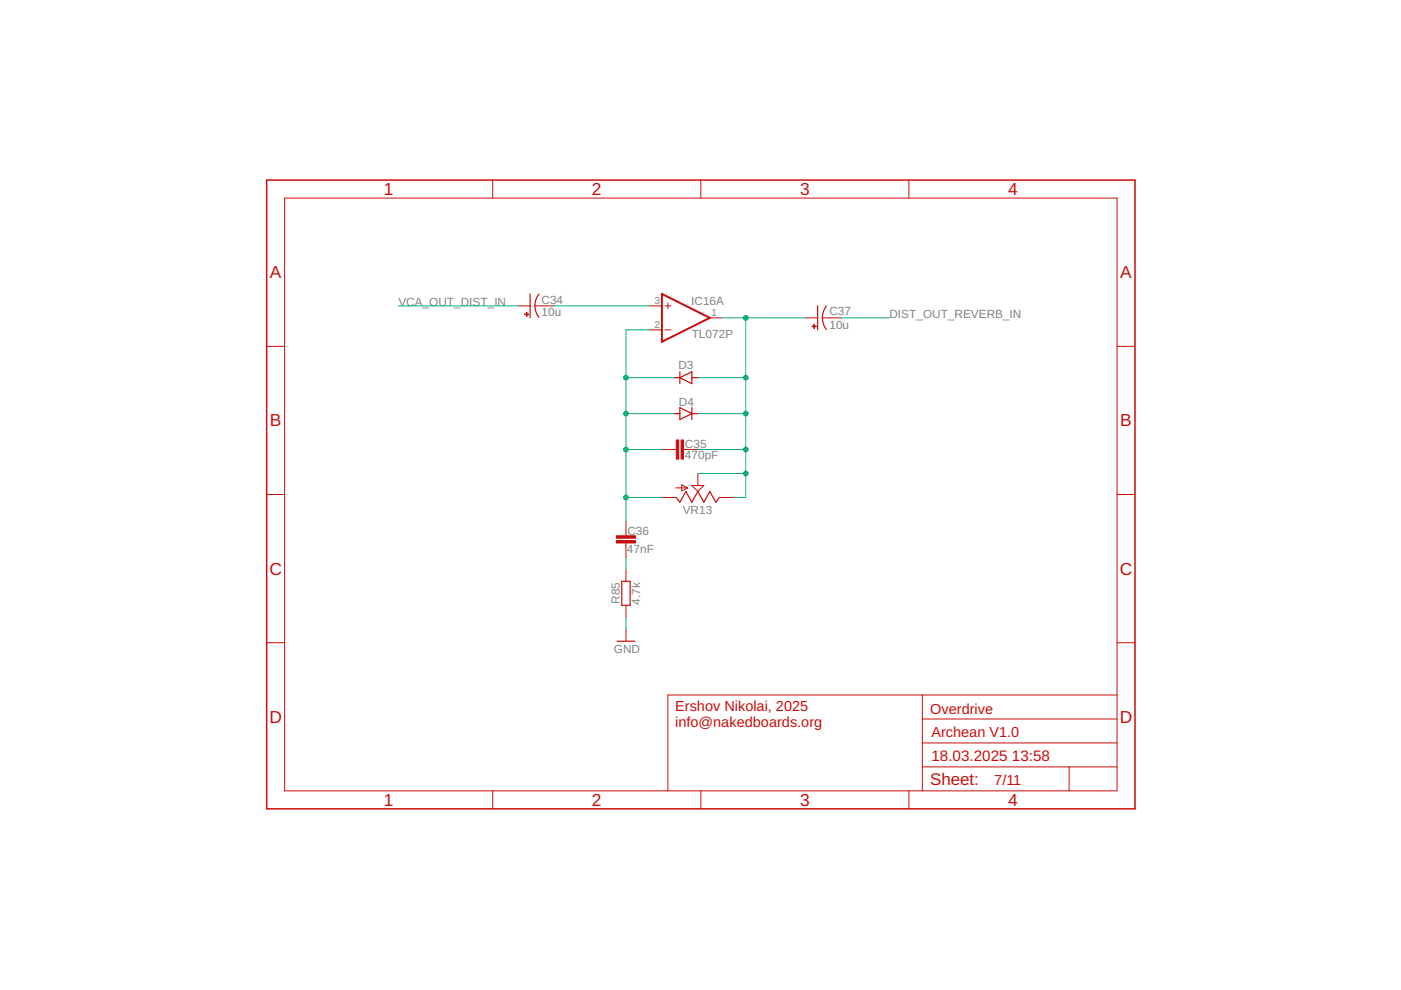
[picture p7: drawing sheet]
<svg xmlns="http://www.w3.org/2000/svg" width="297mm" height="210mm" viewBox="0 0 297 210" stroke-linecap="round" stroke-linejoin="round" font-family="sans-serif">
<g fill="none" stroke="#c90d0c" stroke-width=".25">
<path d="M112.4 62.3v5.1M114.3 62.4a4 4 0 0 0 0 4.9M144.1 78.8v2.5M173.4 64.9v5M174.4 67.4l.3 1.5 .5 .9M175.2 64.9l-.5 .9-.4 1.6M142.9 80.1h1.2M142.9 87.7h1.2M144.1 80.1l2.6-1.3v2.5zM144.1 86.4l2.6 1.3-2.6 1.3zM146.7 86.4v2.6M146.7 80.1h1.3"/>
<path d="M146.7 87.7h1.3M143.4 105.5l.7 1 1.3-2.3 1.3 2.3 1.3-2.3 1.2 2.3 1.3-2.3 1.3 2.3 .7-1M130.8 136h3.8M131.8 123.3h1.8v5h-1.8z"/>
</g>
<g fill="none" stroke="#c90d0c" stroke-width=".21">
<path d="M104.5 38.2v3.8M148.6 38.2v3.8M192.7 38.2v3.8M60.3 42h176.5v125.7h-176.5zM56.5 73.4h3.8M109.9 64.9h2.5M113.4 64.9h4.1M137.8 64.9h2.5M137.8 69.9h2.5M141 64.9h1.2M141 69.9h1.2M141.6 64.2v1.3"/>
<path d="M150.5 67.4h2.5M170.8 67.4h2.6M174.4 67.4h4M236.8 73.4h3.8M140.3 95.3h3.1M144.9 95.3h3.1M56.5 104.8h3.8M132.7 110.6v3M132.7 115.1v3.1M140.3 105.5h3.1M143.3 103.4h2.5M144.5 102.8l1.3 .6-1.3 .7z"/>
<path d="M146.7 102.9h2.5l-1.2 1.3zM148 100.4v2.5M152.5 105.5h3.1M236.8 104.8h3.8M56.5 136.3h3.8M132.7 120.7v2.6M132.7 128.3v2.6M132.7 133.4v2.6M236.8 136.3h3.8M195.6 147.4v20.3M195.6 157.5h41.2M195.6 152.4h41.2"/>
<path d="M236.8 147.4h-95.2v20.3M104.5 167.7v3.8M148.6 167.7v3.8M192.7 167.7v3.8M195.6 162.6h41.2M226.7 162.6v5.1"/>
</g>
<g fill="#c90d0c" stroke="#c90d0c" stroke-width=".21">
<path d="M144.4 93.3h.5v4h-.5z"/>
<path d="M143.4 93.3h.5v4h-.5z"/>
<path d="M111.6 66.2h.1v.9h-.1z"/>
<path d="M111.2 66.6h.9v.1h-.9z"/>
<path d="M172.6 68.7h.1v.9h-.1z"/>
<path d="M172.2 69.1h.9v.2h-.9z"/>
<path d="M130.7 113.6h4v.5h-4z"/>
<path d="M130.7 114.6h4v.5h-4z"/>
</g>
<path d="M140.3 62.3l10.2 5.1-10.2 5.1z" fill="none" stroke="#c90d0c" stroke-width=".42"/>
<path d="M56.5 38.2h184.1v133.3h-184.1z" fill="none" stroke="#c90d0c" stroke-width=".32"/>
<g fill="none" stroke="#0dab76" stroke-width=".21">
<path d="M84.5 64.9h25.4M117.5 64.9h20.3M137.8 69.9h-5.1v40.7M153 67.4h17.8M158.1 67.4v38.1h-2.5M178.4 67.4h10.2M132.7 95.3h7.6M132.7 80.1h10.2M132.7 87.7h10.2M148 95.3h10.1M148 80.1h10.1M148 87.7h10.1"/>
<path d="M132.7 105.5h7.6M132.7 118.2v2.5M148 100.4h10.1M132.7 130.9v2.5"/>
</g>
<g fill="#0dab76" stroke="#0dab76" stroke-width=".21">
<circle cx="132.7" cy="95.3" r=".51"/>
<circle cx="132.7" cy="80.1" r=".51"/>
<circle cx="132.7" cy="87.7" r=".51"/>
<circle cx="132.7" cy="105.5" r=".51"/>
<circle cx="158.1" cy="95.3" r=".51"/>
<circle cx="158.1" cy="100.4" r=".51"/>
<circle cx="158.1" cy="80.1" r=".51"/>
<circle cx="158.1" cy="87.7" r=".51"/>
<circle cx="158.1" cy="67.4" r=".51"/>
</g>
<g font-size="3.7" fill="#c90d0c">
<text x="81.4" y="41.4">1</text>
<text x="125.5" y="41.4">2</text>
<text x="169.6" y="41.4">3</text>
<text x="213.8" y="41.4">4</text>
<text x="57.2" y="59">A</text>
<text x="237.5" y="59">A</text>
<text x="57.2" y="90.4">B</text>
<text x="237.5" y="90.4">B</text>
<text x="57.1" y="121.8">C</text>
<text x="237.4" y="121.8">C</text>
<text x="57.1" y="153.3">D</text>
<text x="237.4" y="153.3">D</text>
<text x="81.4" y="170.9">1</text>
<text x="125.5" y="170.9">2</text>
<text x="169.6" y="170.9">3</text>
<text x="213.8" y="170.9">4</text>
</g>
<text font-size="3.6" fill="#c90d0c" x="197.2" y="166.5">Sheet:</text>
<g font-size="3.2" fill="#c90d0c">
<text x="197.5" y="161.3">18.03.2025</text>
<text x="214.5" y="161.3">13:58</text>
</g>
<g font-size="3.1" fill="#c90d0c">
<text x="143.2" y="150.8">Ershov Nikolai, 2025</text>
<text x="143.2" y="154.1">info@nakedboards.org</text>
<text x="197.2" y="151.3">Overdrive</text>
<text x="197.5" y="156.3">Archean V1.0</text>
<text x="210.8" y="166.4">7/11</text>
</g>
<g font-size="2.5" fill="#808080">
<text x="84.5" y="64.8">VCA_OUT_DIST_IN</text>
<text x="114.8" y="64.5">C34</text>
<text x="146.6" y="64.6">IC16A</text>
<text x="114.8" y="67.1">10u</text>
<text x="146.7" y="71.7">TL072P</text>
<text x="175.9" y="69.9">10u</text>
<text x="175.9" y="66.7">C37</text>
<text x="188.6" y="67.4">DIST_OUT_REVERB_IN</text>
<text x="143.9" y="78.2">D3</text>
<text x="144" y="86">D4</text>
<text x="145.2" y="95">C35</text>
<text x="145.2" y="97.4">470pF</text>
<text x="133" y="113.4">C36</text>
<text x="144.7" y="109.1">VR13</text>
<text x="132.9" y="117.3">47nF</text>
<text x="131.4" y="128" transform="rotate(-90 131.4 128)">R85</text>
<text x="135.7" y="128.2" transform="rotate(-90 135.7 128.2)">4.7k</text>
<text x="130.2" y="138.5">GND</text>
</g>
<g font-size="2.1" fill="#808080">
<text x="138.8" y="64.5">3</text>
<text x="138.8" y="69.6">2</text>
<text x="150.8" y="67">1</text>
</g>
</svg>
